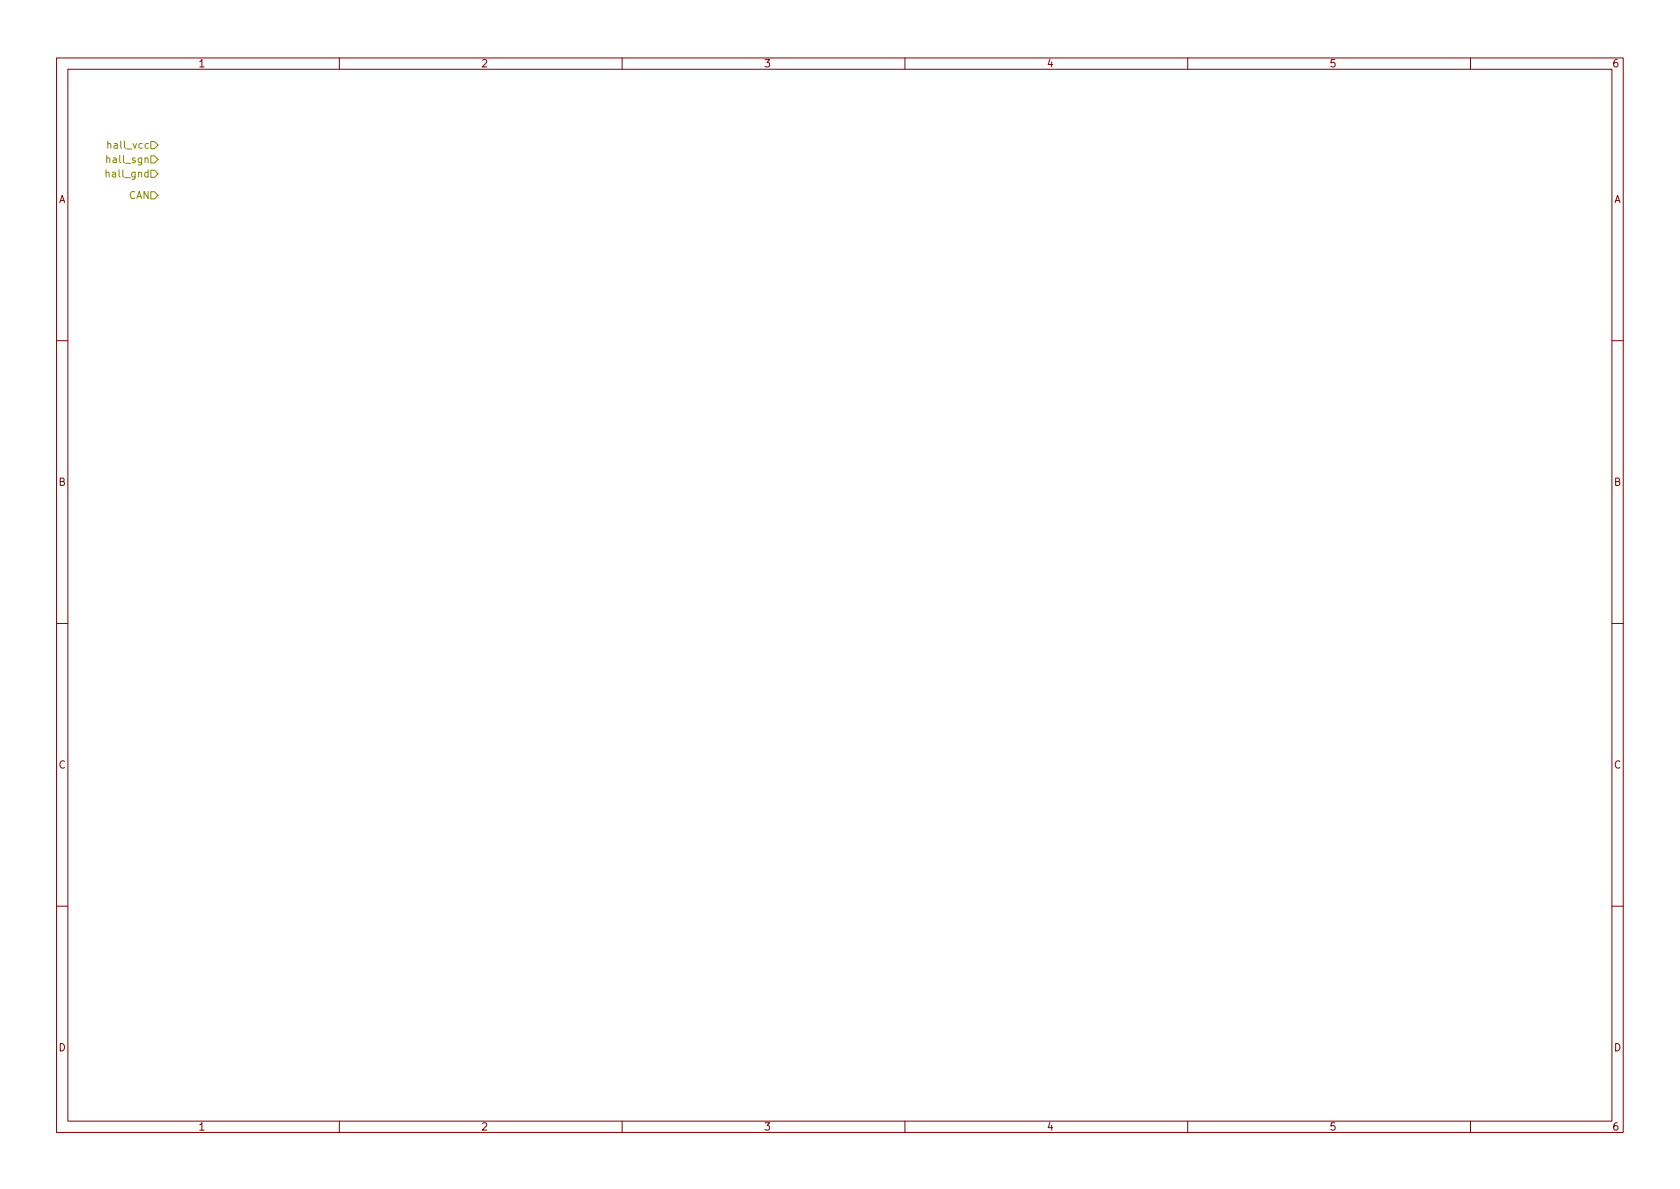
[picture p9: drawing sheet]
<svg xmlns="http://www.w3.org/2000/svg" width="297mm" height="210mm" viewBox="0 0 297 210" stroke-linecap="round" stroke-linejoin="round" font-family="sans-serif">
<g fill="none" stroke="#840000" stroke-width=".18">
<path d="M10 10.2h277v190.1h-277zM12 12.2h273v186.1h-273zM60 10.2v2M110 10.2v2M160 10.2v2M210 10.2v2M260 10.2v2M10 60.2h2M285 60.2h2M10 110.2h2M285 110.2h2M10 160.2h2"/>
<path d="M285 160.2h2M60 198.3v2M110 198.3v2M160 198.3v2M210 198.3v2M260 198.3v2"/>
</g>
<path d="M18.8 30.6l.1-.1h.3l.1 .8M18.8 30v1.3M18.9 28l.2-.1 .3 .1v.8M18.9 27.5v1.3M19.1 25.5l.1-.1h.3l.1 .8M19.1 25v1.2M26.7 33.9h.6l.6 .6-.6 .7h-.6zM26.7 30.1h.6l.6 .6-.6 .7h-.6zM26.7 25h.6l.6 .6-.6 .7h-.6zM26.7 27.6h.6l.6 .6-.6 .6h-.6z" fill="none" stroke="#848400" stroke-width=".18"/>
<g font-size="1.8" fill="#840000">
<text x="35" y="11.9">1</text>
<text x="85" y="11.9">2</text>
<text x="135" y="11.9">3</text>
<text x="185" y="11.9">4</text>
<text x="235" y="11.9">5</text>
<text x="285" y="11.9">6</text>
<text x="10.3" y="35.9">A</text>
<text x="285.3" y="35.9">A</text>
<text x="10.3" y="85.9">B</text>
<text x="285.3" y="85.9">B</text>
<text x="10.3" y="135.9">C</text>
<text x="285.3" y="135.9">C</text>
<text x="10.3" y="185.9">D</text>
<text x="285.3" y="185.9">D</text>
<text x="35" y="199.9">1</text>
<text x="85" y="199.9">2</text>
<text x="135" y="199.9">3</text>
<text x="185" y="199.9">4</text>
<text x="235" y="199.9">5</text>
<text x="285" y="199.9">6</text>
</g>
<g font-size="1.8" fill="#848400">
<text x="19.4" y="28.8">hall_sgn</text>
<text x="19.6" y="26.3">hall_vcc</text>
<text x="19.3" y="31.4">hall_gnd</text>
<text x="22.7" y="35.2">CAN</text>
</g>
</svg>
